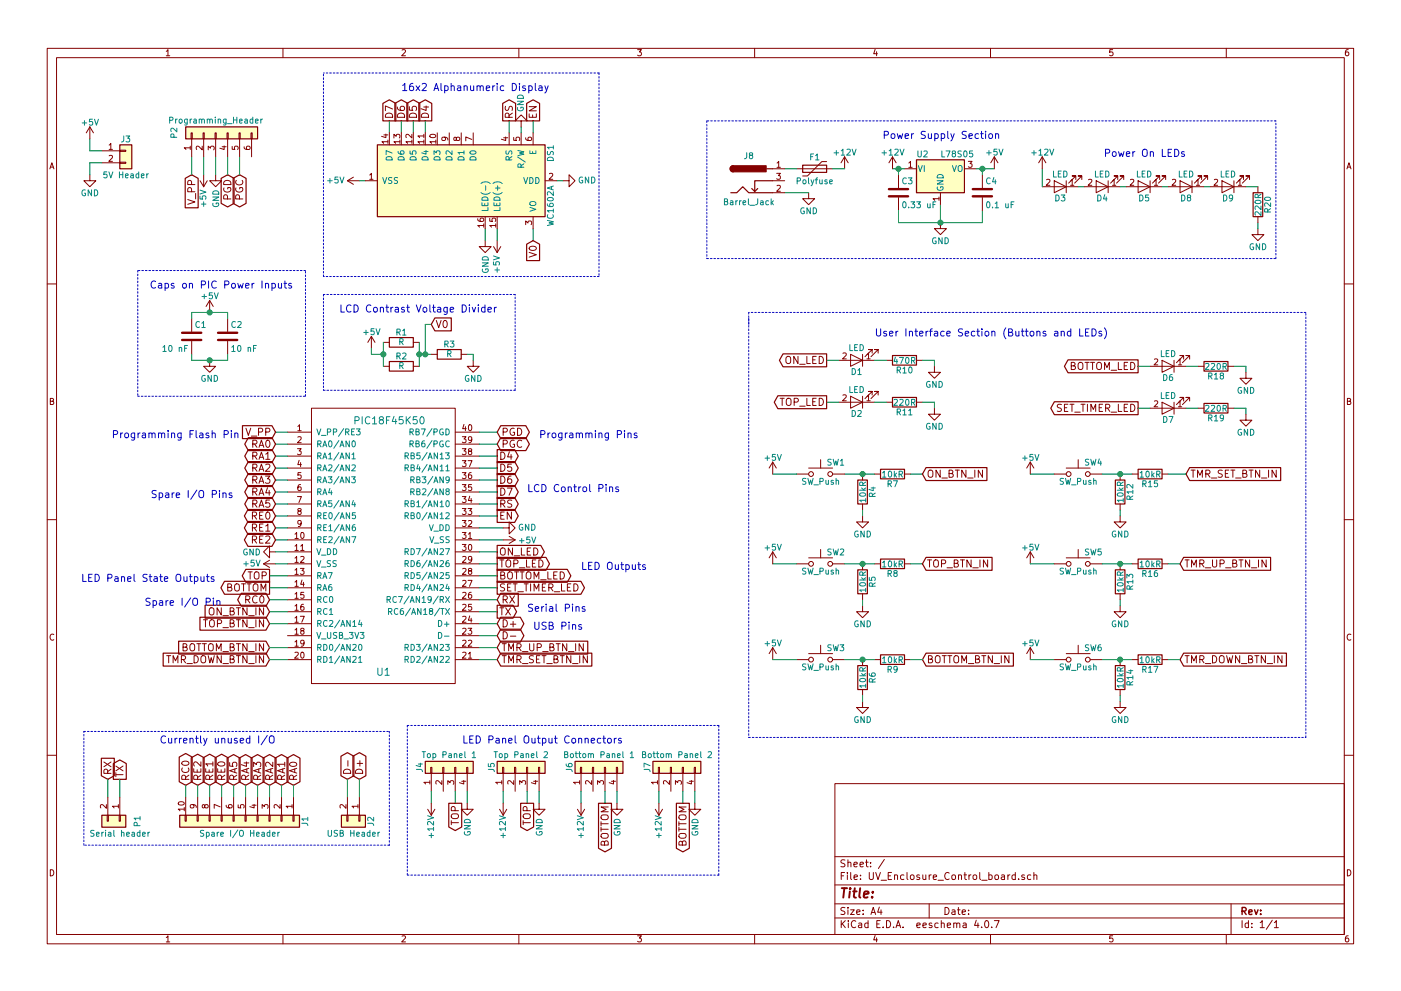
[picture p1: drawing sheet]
EESchema Schematic File Version 2
LIBS:UV_Enclosure_Control_board-rescue
LIBS:power
LIBS:device
LIBS:switches
LIBS:relays
LIBS:motors
LIBS:transistors
LIBS:conn
LIBS:linear
LIBS:regul
LIBS:74xx
LIBS:cmos4000
LIBS:adc-dac
LIBS:memory
LIBS:xilinx
LIBS:microcontrollers
LIBS:dsp
LIBS:microchip
LIBS:analog_switches
LIBS:motorola
LIBS:texas
LIBS:intel
LIBS:audio
LIBS:interface
LIBS:digital-audio
LIBS:philips
LIBS:display
LIBS:cypress
LIBS:siliconi
LIBS:opto
LIBS:atmel
LIBS:contrib
LIBS:valves
LIBS:Regulators-local
LIBS:UV_Enclosure_Control_board-cache
EELAYER 25 0
EELAYER END
$Descr A4 11693 8268
encoding utf-8
Sheet 1 1
Title ""
Date ""
Rev ""
Comp ""
Comment1 ""
Comment2 ""
Comment3 ""
Comment4 ""
$EndDescr
$Comp
L Conn_01x06 P2
U 1 1
P 1800 1100
F 0 "P2" H 1800 1450 50  0000 C CNN
F 1 "Programming_Header" V 1900 1100 50  0000 C CNN
F 2 "Pin_Headers:Pin_Header_Straight_1x06_Pitch2.54mm" H 1800 1100 50  0001 C CNN
F 3 "" H 1800 1100 50  0000 C CNN
	1    1800 1100
	0    -1   -1   0   
$EndComp
$Comp
L Conn_01x02 P1
U 1 1
P 1000 6850
F 0 "P1" H 1000 7000 50  0000 C CNN
F 1 "Serial header" V 1100 6850 50  0000 C CNN
F 2 "Pin_Headers:Pin_Header_Straight_1x02_Pitch2.54mm" H 1000 6850 50  0001 C CNN
F 3 "" H 1000 6850 50  0000 C CNN
	1    1000 6850
	0    1    1    0   
$EndComp
$Comp
L PIC18F45K50 U1
U 1 1
P 3200 4550
F 0 "U1" H 3200 3500 60  0000 C CNN
F 1 "PIC18F45K50" H 3250 5600 60  0000 C CNN
F 2 "DIP:DIP-40_0" H 3200 4550 60  0001 C CNN
F 3 "" H 3200 4550 60  0001 C CNN
	1    3200 4550
	1    0    0    -1  
$EndComp
Text GLabel 4150 3800 2    60   Output ~ 0
D4
Text GLabel 4150 3900 2    60   Output ~ 0
D5
Text GLabel 4150 4000 2    60   Output ~ 0
D6
Text GLabel 4150 4100 2    60   Output ~ 0
D7
Text GLabel 4150 4200 2    60   Output ~ 0
RS
Text GLabel 4150 4300 2    60   Output ~ 0
EN
Text GLabel 2250 4800 0    60   Output ~ 0
TOP
Text GLabel 2250 4900 0    60   Output ~ 0
BOTTOM
$Comp
L +5V #PWR01
U 1 1
P 4200 4500
F 0 "#PWR01" H 4200 4350 50  0001 C CNN
F 1 "+5V" V 4200 4700 50  0000 C CNN
F 2 "" H 4200 4500 50  0001 C CNN
F 3 "" H 4200 4500 50  0001 C CNN
	1    4200 4500
	0    1    1    0   
$EndComp
Text GLabel 2300 3600 0    60   Input ~ 0
V_PP
Text GLabel 4150 3600 2    60   BiDi ~ 0
PGD
Text GLabel 4150 3700 2    60   BiDi ~ 0
PGC
Wire Wire Line
	4150 3700 4000 3700
Wire Wire Line
	4150 3600 4000 3600
Wire Wire Line
	2400 3600 2300 3600
$Comp
L GND #PWR02
U 1 1
P 4200 4400
F 0 "#PWR02" H 4200 4150 50  0001 C CNN
F 1 "GND" V 4200 4200 50  0000 C CNN
F 2 "" H 4200 4400 50  0001 C CNN
F 3 "" H 4200 4400 50  0001 C CNN
	1    4200 4400
	0    -1   -1   0   
$EndComp
Wire Wire Line
	4200 4400 4000 4400
$Comp
L GND #PWR03
U 1 1
P 2300 4600
F 0 "#PWR03" H 2300 4350 50  0001 C CNN
F 1 "GND" V 2300 4400 50  0000 C CNN
F 2 "" H 2300 4600 50  0001 C CNN
F 3 "" H 2300 4600 50  0001 C CNN
	1    2300 4600
	0    1    1    0   
$EndComp
$Comp
L +5V #PWR04
U 1 1
P 2300 4700
F 0 "#PWR04" H 2300 4550 50  0001 C CNN
F 1 "+5V" V 2300 4900 50  0000 C CNN
F 2 "" H 2300 4700 50  0001 C CNN
F 3 "" H 2300 4700 50  0001 C CNN
	1    2300 4700
	0    -1   -1   0   
$EndComp
Wire Wire Line
	4000 4500 4200 4500
Wire Wire Line
	2400 4600 2300 4600
Wire Wire Line
	2400 4700 2300 4700
Wire Wire Line
	2400 4800 2250 4800
Wire Wire Line
	2400 4900 2250 4900
Text GLabel 4150 4600 2    60   Output ~ 0
ON_LED
Text GLabel 4150 4700 2    60   Output ~ 0
TOP_LED
Text GLabel 4150 4800 2    60   Output ~ 0
BOTTOM_LED
Text GLabel 4150 4900 2    60   Output ~ 0
SET_TIMER_LED
Text GLabel 2250 5100 0    60   Input ~ 0
ON_BTN_IN
Text GLabel 2250 5200 0    60   Input ~ 0
TOP_BTN_IN
Text GLabel 2250 5400 0    60   Input ~ 0
BOTTOM_BTN_IN
Text GLabel 2250 5500 0    60   Input ~ 0
TMR_DOWN_BTN_IN
Text GLabel 4150 5400 2    60   Input ~ 0
TMR_UP_BTN_IN
Text GLabel 4150 5500 2    60   Input ~ 0
TMR_SET_BTN_IN
Wire Wire Line
	4000 3800 4150 3800
Wire Wire Line
	4000 3900 4150 3900
Wire Wire Line
	4000 4000 4150 4000
Wire Wire Line
	4000 4100 4150 4100
Wire Wire Line
	4000 4200 4150 4200
Wire Wire Line
	4000 4300 4150 4300
Wire Wire Line
	4000 4600 4150 4600
Wire Wire Line
	4000 4700 4150 4700
Wire Wire Line
	4000 4800 4150 4800
Wire Wire Line
	4150 4900 4000 4900
Wire Wire Line
	4150 5400 4000 5400
Wire Wire Line
	4150 5500 4000 5500
Wire Wire Line
	2250 5400 2400 5400
Wire Wire Line
	2400 5500 2250 5500
Wire Wire Line
	2400 5200 2250 5200
Wire Wire Line
	2400 5100 2250 5100
Text GLabel 4150 5000 2    60   Input ~ 0
RX
Text GLabel 4150 5100 2    60   Output ~ 0
TX
Wire Wire Line
	4150 5100 4000 5100
Wire Wire Line
	4150 5000 4000 5000
Text GLabel 4150 5200 2    60   BiDi ~ 0
D+
Text GLabel 4150 5300 2    60   BiDi ~ 0
D-
Wire Wire Line
	4000 5200 4150 5200
Wire Wire Line
	4000 5300 4150 5300
Text GLabel 2300 3700 0    60   BiDi ~ 0
RA0
Text GLabel 2300 3800 0    60   BiDi ~ 0
RA1
Text GLabel 2300 3900 0    60   BiDi ~ 0
RA2
Text GLabel 2300 4000 0    60   BiDi ~ 0
RA3
Text GLabel 2300 4100 0    60   BiDi ~ 0
RA4
Text GLabel 2300 4200 0    60   BiDi ~ 0
RA5
Text GLabel 2300 4300 0    60   BiDi ~ 0
RE0
Text GLabel 2300 4400 0    60   BiDi ~ 0
RE1
Text GLabel 2300 4500 0    60   BiDi ~ 0
RE2
Text GLabel 2250 5000 0    60   BiDi ~ 0
RC0
Wire Wire Line
	2400 3700 2300 3700
Wire Wire Line
	2400 3800 2300 3800
Wire Wire Line
	2400 3900 2300 3900
Wire Wire Line
	2400 4000 2300 4000
Wire Wire Line
	2400 4100 2300 4100
Wire Wire Line
	2400 4200 2300 4200
Wire Wire Line
	2400 4300 2300 4300
Wire Wire Line
	2400 4400 2300 4400
Wire Wire Line
	2400 4500 2300 4500
Text Notes 4500 3650 0    60   ~ 0
Programming Pins
Text Notes 4400 4100 0    60   ~ 0
LCD Control Pins
Text Notes 4850 4750 0    60   ~ 0
LED Outputs
Text Notes 4400 5100 0    60   ~ 0
Serial Pins
Text Notes 4450 5250 0    60   ~ 0
USB Pins
Text Notes 1950 4150 2    60   ~ 0
Spare I/O Pins
Text Notes 2000 3650 2    60   ~ 0
Programming Flash Pin
Text Notes 1800 4850 2    60   ~ 0
LED Panel State Outputs
Text Notes 1850 5050 2    60   ~ 0
Spare I/O Pin
$Comp
L +5V #PWR05
U 1 1
P 1750 2600
F 0 "#PWR05" H 1750 2450 50  0001 C CNN
F 1 "+5V" H 1750 2740 50  0000 C CNN
F 2 "" H 1750 2600 50  0001 C CNN
F 3 "" H 1750 2600 50  0001 C CNN
	1    1750 2600
	1    0    0    -1  
$EndComp
$Comp
L GND #PWR06
U 1 1
P 1750 3000
F 0 "#PWR06" H 1750 2750 50  0001 C CNN
F 1 "GND" H 1750 2850 50  0000 C CNN
F 2 "" H 1750 3000 50  0001 C CNN
F 3 "" H 1750 3000 50  0001 C CNN
	1    1750 3000
	1    0    0    -1  
$EndComp
$Comp
L C C1
U 1 1
P 1600 2800
F 0 "C1" H 1625 2900 50  0000 L CNN
F 1 "10 nF" H 1350 2700 50  0000 L CNN
F 2 "Capacitors_THT:C_Disc_D3.0mm_W2.0mm_P2.50mm" H 1638 2650 50  0001 C CNN
F 3 "" H 1600 2800 50  0001 C CNN
	1    1600 2800
	1    0    0    -1  
$EndComp
$Comp
L C C2
U 1 1
P 1900 2800
F 0 "C2" H 1925 2900 50  0000 L CNN
F 1 "10 nF" H 1925 2700 50  0000 L CNN
F 2 "Capacitors_THT:C_Disc_D3.0mm_W2.0mm_P2.50mm" H 1938 2650 50  0001 C CNN
F 3 "" H 1900 2800 50  0001 C CNN
	1    1900 2800
	1    0    0    -1  
$EndComp
Wire Wire Line
	1900 3000 1900 2950
Wire Wire Line
	1600 3000 1900 3000
Wire Wire Line
	1600 2950 1600 3000
Connection ~ 1750 3000
Wire Wire Line
	1900 2600 1900 2650
Wire Wire Line
	1600 2600 1900 2600
Wire Wire Line
	1600 2600 1600 2650
Connection ~ 1750 2600
Text Notes 1250 2400 0    60   ~ 0
Caps on PIC Power Inputs
$Comp
L Conn_01x10 J1
U 1 1
P 2050 6850
F 0 "J1" H 2050 7350 50  0000 C CNN
F 1 "Spare I/O Header" V 2150 6800 50  0000 C CNN
F 2 "Pin_Headers:Pin_Header_Straight_1x10_Pitch2.54mm" H 2050 6850 50  0001 C CNN
F 3 "" H 2050 6850 50  0001 C CNN
	1    2050 6850
	0    1    1    0   
$EndComp
$Comp
L Conn_01x02 J2
U 1 1
P 3000 6850
F 0 "J2" H 3000 6950 50  0000 C CNN
F 1 "USB Header" V 3100 6800 50  0000 C CNN
F 2 "Pin_Headers:Pin_Header_Straight_1x02_Pitch2.54mm" H 3000 6850 50  0001 C CNN
F 3 "" H 3000 6850 50  0001 C CNN
	1    3000 6850
	0    1    1    0   
$EndComp
Text GLabel 3800 6700 3    60   Output ~ 0
TOP
Text GLabel 3550 1000 1    60   Output ~ 0
D4
Text GLabel 3450 1000 1    60   Output ~ 0
D5
Text GLabel 3350 1000 1    60   Output ~ 0
D6
Text GLabel 3250 1000 1    60   Output ~ 0
D7
Text GLabel 1600 1450 3    60   Input ~ 0
V_PP
$Comp
L +5V #PWR07
U 1 1
P 1700 1450
F 0 "#PWR07" H 1700 1300 50  0001 C CNN
F 1 "+5V" V 1700 1650 50  0000 C CNN
F 2 "" H 1700 1450 50  0001 C CNN
F 3 "" H 1700 1450 50  0001 C CNN
	1    1700 1450
	-1   0    0    1   
$EndComp
$Comp
L GND #PWR08
U 1 1
P 1800 1450
F 0 "#PWR08" H 1800 1200 50  0001 C CNN
F 1 "GND" V 1800 1250 50  0000 C CNN
F 2 "" H 1800 1450 50  0001 C CNN
F 3 "" H 1800 1450 50  0001 C CNN
	1    1800 1450
	1    0    0    -1  
$EndComp
Text GLabel 1900 1450 3    60   BiDi ~ 0
PGD
Text GLabel 2000 1450 3    60   BiDi ~ 0
PGC
Wire Wire Line
	2000 1300 2000 1450
Wire Wire Line
	1900 1450 1900 1300
Wire Wire Line
	1800 1450 1800 1300
Wire Wire Line
	1700 1450 1700 1300
Wire Wire Line
	1600 1450 1600 1300
Text GLabel 2450 6550 1    60   BiDi ~ 0
RA0
Text GLabel 2350 6550 1    60   BiDi ~ 0
RA1
Text GLabel 2250 6550 1    60   BiDi ~ 0
RA2
Text GLabel 2150 6550 1    60   BiDi ~ 0
RA3
Text GLabel 2050 6550 1    60   BiDi ~ 0
RA4
Text GLabel 1950 6550 1    60   BiDi ~ 0
RA5
Text GLabel 1850 6550 1    60   BiDi ~ 0
RE0
Text GLabel 1750 6550 1    60   BiDi ~ 0
RE1
Text GLabel 1650 6550 1    60   BiDi ~ 0
RE2
Text GLabel 1550 6550 1    60   BiDi ~ 0
RC0
Wire Wire Line
	2450 6650 2450 6550
Wire Wire Line
	2350 6650 2350 6550
Wire Wire Line
	2250 6650 2250 6550
Wire Wire Line
	2150 6650 2150 6550
Wire Wire Line
	2050 6650 2050 6550
Wire Wire Line
	1950 6650 1950 6550
Wire Wire Line
	1850 6650 1850 6550
Wire Wire Line
	1750 6650 1750 6550
Wire Wire Line
	1650 6650 1650 6550
Wire Wire Line
	1550 6650 1550 6550
Text GLabel 3000 6500 1    60   BiDi ~ 0
D+
Text GLabel 2900 6500 1    60   BiDi ~ 0
D-
Wire Wire Line
	2900 6500 2900 6650
Wire Wire Line
	3000 6500 3000 6650
Text GLabel 900  6500 1    60   Input ~ 0
RX
Text GLabel 1000 6500 1    60   Output ~ 0
TX
Wire Wire Line
	1000 6500 1000 6650
Wire Wire Line
	900  6500 900  6650
Text Notes 2300 6200 2    60   ~ 0
Currently unused I/O
Wire Notes Line
	700  6100 3250 6100
Wire Notes Line
	3250 6100 3250 7050
Wire Notes Line
	3250 7050 700  7050
$Comp
L +5V #PWR09
U 1 1
P 3000 1500
F 0 "#PWR09" H 3000 1350 50  0001 C CNN
F 1 "+5V" V 3000 1700 50  0000 C CNN
F 2 "" H 3000 1500 50  0001 C CNN
F 3 "" H 3000 1500 50  0001 C CNN
	1    3000 1500
	0    -1   -1   0   
$EndComp
$Comp
L GND #PWR010
U 1 1
P 4700 1500
F 0 "#PWR010" H 4700 1250 50  0001 C CNN
F 1 "GND" V 4700 1300 50  0000 C CNN
F 2 "" H 4700 1500 50  0001 C CNN
F 3 "" H 4700 1500 50  0001 C CNN
	1    4700 1500
	0    -1   -1   0   
$EndComp
Text GLabel 4450 2000 3    60   Input ~ 0
V0
Text GLabel 4250 1000 1    60   Output ~ 0
RS
$Comp
L GND #PWR011
U 1 1
P 4350 1050
F 0 "#PWR011" H 4350 800 50  0001 C CNN
F 1 "GND" V 4350 850 50  0000 C CNN
F 2 "" H 4350 1050 50  0001 C CNN
F 3 "" H 4350 1050 50  0001 C CNN
	1    4350 1050
	-1   0    0    1   
$EndComp
Text GLabel 4450 1000 1    60   Output ~ 0
EN
$Comp
L +5V #PWR012
U 1 1
P 4150 2000
F 0 "#PWR012" H 4150 1850 50  0001 C CNN
F 1 "+5V" V 4150 2200 50  0000 C CNN
F 2 "" H 4150 2000 50  0001 C CNN
F 3 "" H 4150 2000 50  0001 C CNN
	1    4150 2000
	-1   0    0    1   
$EndComp
$Comp
L GND #PWR013
U 1 1
P 4050 2000
F 0 "#PWR013" H 4050 1750 50  0001 C CNN
F 1 "GND" V 4050 1800 50  0000 C CNN
F 2 "" H 4050 2000 50  0001 C CNN
F 3 "" H 4050 2000 50  0001 C CNN
	1    4050 2000
	1    0    0    -1  
$EndComp
Wire Wire Line
	4450 2000 4450 1900
Wire Wire Line
	4250 1000 4250 1100
Wire Wire Line
	4450 1000 4450 1100
Wire Wire Line
	3550 1000 3550 1100
Wire Wire Line
	3450 1000 3450 1100
Wire Wire Line
	3350 1000 3350 1100
Wire Wire Line
	3250 1000 3250 1100
Wire Wire Line
	4150 2000 4150 1900
Wire Wire Line
	4050 2000 4050 1900
Text GLabel 5050 6700 3    60   Output ~ 0
BOTTOM
Wire Wire Line
	2400 5000 2250 5000
$Comp
L Conn_01x04 J4
U 1 1
P 3700 6400
F 0 "J4" H 3700 6600 50  0000 C CNN
F 1 "Top Panel 1" V 3800 6350 50  0000 C CNN
F 2 "Pin_Headers:Pin_Header_Straight_1x04_Pitch2.54mm" H 3700 6400 50  0001 C CNN
F 3 "" H 3700 6400 50  0001 C CNN
	1    3700 6400
	0    -1   -1   0   
$EndComp
$Comp
L +12V #PWR014
U 1 1
P 3600 6700
F 0 "#PWR014" H 3600 6550 50  0001 C CNN
F 1 "+12V" V 3600 6900 50  0000 C CNN
F 2 "" H 3600 6700 50  0001 C CNN
F 3 "" H 3600 6700 50  0001 C CNN
	1    3600 6700
	-1   0    0    1   
$EndComp
$Comp
L GND #PWR015
U 1 1
P 3900 6700
F 0 "#PWR015" H 3900 6450 50  0001 C CNN
F 1 "GND" V 3900 6500 50  0000 C CNN
F 2 "" H 3900 6700 50  0001 C CNN
F 3 "" H 3900 6700 50  0001 C CNN
	1    3900 6700
	1    0    0    -1  
$EndComp
Wire Wire Line
	3600 6700 3600 6600
Wire Wire Line
	3800 6700 3800 6600
Wire Wire Line
	3900 6700 3900 6600
Text GLabel 4400 6700 3    60   Output ~ 0
TOP
$Comp
L Conn_01x04 J5
U 1 1
P 4300 6400
F 0 "J5" H 4300 6600 50  0000 C CNN
F 1 "Top Panel 2" V 4400 6350 50  0000 C CNN
F 2 "Pin_Headers:Pin_Header_Straight_1x04_Pitch2.54mm" H 4300 6400 50  0001 C CNN
F 3 "" H 4300 6400 50  0001 C CNN
	1    4300 6400
	0    -1   -1   0   
$EndComp
$Comp
L +12V #PWR016
U 1 1
P 4200 6700
F 0 "#PWR016" H 4200 6550 50  0001 C CNN
F 1 "+12V" V 4200 6900 50  0000 C CNN
F 2 "" H 4200 6700 50  0001 C CNN
F 3 "" H 4200 6700 50  0001 C CNN
	1    4200 6700
	-1   0    0    1   
$EndComp
$Comp
L GND #PWR017
U 1 1
P 4500 6700
F 0 "#PWR017" H 4500 6450 50  0001 C CNN
F 1 "GND" V 4500 6500 50  0000 C CNN
F 2 "" H 4500 6700 50  0001 C CNN
F 3 "" H 4500 6700 50  0001 C CNN
	1    4500 6700
	1    0    0    -1  
$EndComp
Wire Wire Line
	4200 6700 4200 6600
Wire Wire Line
	4400 6700 4400 6600
Wire Wire Line
	4500 6700 4500 6600
$Comp
L Conn_01x04 J6
U 1 1
P 4950 6400
F 0 "J6" H 4950 6600 50  0000 C CNN
F 1 "Bottom Panel 1" V 5050 6350 50  0000 C CNN
F 2 "Pin_Headers:Pin_Header_Straight_1x04_Pitch2.54mm" H 4950 6400 50  0001 C CNN
F 3 "" H 4950 6400 50  0001 C CNN
	1    4950 6400
	0    -1   -1   0   
$EndComp
$Comp
L +12V #PWR018
U 1 1
P 4850 6700
F 0 "#PWR018" H 4850 6550 50  0001 C CNN
F 1 "+12V" V 4850 6900 50  0000 C CNN
F 2 "" H 4850 6700 50  0001 C CNN
F 3 "" H 4850 6700 50  0001 C CNN
	1    4850 6700
	-1   0    0    1   
$EndComp
$Comp
L GND #PWR019
U 1 1
P 5150 6700
F 0 "#PWR019" H 5150 6450 50  0001 C CNN
F 1 "GND" V 5150 6500 50  0000 C CNN
F 2 "" H 5150 6700 50  0001 C CNN
F 3 "" H 5150 6700 50  0001 C CNN
	1    5150 6700
	1    0    0    -1  
$EndComp
Wire Wire Line
	4850 6700 4850 6600
Wire Wire Line
	5050 6700 5050 6600
Wire Wire Line
	5150 6700 5150 6600
Text GLabel 5700 6700 3    60   Output ~ 0
BOTTOM
$Comp
L Conn_01x04 J7
U 1 1
P 5600 6400
F 0 "J7" H 5600 6600 50  0000 C CNN
F 1 "Bottom Panel 2" V 5700 6350 50  0000 C CNN
F 2 "Pin_Headers:Pin_Header_Straight_1x04_Pitch2.54mm" H 5600 6400 50  0001 C CNN
F 3 "" H 5600 6400 50  0001 C CNN
	1    5600 6400
	0    -1   -1   0   
$EndComp
$Comp
L +12V #PWR020
U 1 1
P 5500 6700
F 0 "#PWR020" H 5500 6550 50  0001 C CNN
F 1 "+12V" V 5500 6900 50  0000 C CNN
F 2 "" H 5500 6700 50  0001 C CNN
F 3 "" H 5500 6700 50  0001 C CNN
	1    5500 6700
	-1   0    0    1   
$EndComp
$Comp
L GND #PWR021
U 1 1
P 5800 6700
F 0 "#PWR021" H 5800 6450 50  0001 C CNN
F 1 "GND" V 5800 6500 50  0000 C CNN
F 2 "" H 5800 6700 50  0001 C CNN
F 3 "" H 5800 6700 50  0001 C CNN
	1    5800 6700
	1    0    0    -1  
$EndComp
Wire Wire Line
	5500 6700 5500 6600
Wire Wire Line
	5700 6700 5700 6600
Wire Wire Line
	5800 6700 5800 6600
Text Notes 5200 6200 2    60   ~ 0
LED Panel Output Connectors
Wire Notes Line
	3400 6050 3400 7300
Wire Notes Line
	3400 7300 6000 7300
Wire Notes Line
	6000 6050 3400 6050
$Comp
L Barrel_Jack J8
U 1 1
P 6250 1500
F 0 "J8" H 6250 1710 50  0000 C CNN
F 1 "Barrel_Jack" H 6250 1325 50  0000 C CNN
F 2 "Connectors:BARREL_JACK" H 6300 1460 50  0001 C CNN
F 3 "" H 6300 1460 50  0001 C CNN
	1    6250 1500
	1    0    0    -1  
$EndComp
$Comp
L GND #PWR022
U 1 1
P 6750 1600
F 0 "#PWR022" H 6750 1350 50  0001 C CNN
F 1 "GND" H 6750 1450 50  0000 C CNN
F 2 "" H 6750 1600 50  0001 C CNN
F 3 "" H 6750 1600 50  0001 C CNN
	1    6750 1600
	1    0    0    -1  
$EndComp
Wire Wire Line
	6550 1600 6750 1600
$Comp
L Polyfuse F1
U 1 1
P 6800 1400
F 0 "F1" V 6700 1400 50  0000 C CNN
F 1 "Polyfuse" V 6900 1400 50  0000 C CNN
F 2 "Fuses:Polyfuse-2A-Square-Horizontal" H 6850 1200 50  0001 L CNN
F 3 "" H 6800 1400 50  0001 C CNN
	1    6800 1400
	0    1    1    0   
$EndComp
$Comp
L +12V #PWR023
U 1 1
P 7050 1400
F 0 "#PWR023" H 7050 1250 50  0001 C CNN
F 1 "+12V" H 7050 1540 50  0000 C CNN
F 2 "" H 7050 1400 50  0001 C CNN
F 3 "" H 7050 1400 50  0001 C CNN
	1    7050 1400
	1    0    0    -1  
$EndComp
Wire Wire Line
	6550 1400 6650 1400
$Comp
L L78S05-RESCUE-UV_Enclosure_Control_board-RESCUE-UV_Enclosure_Control_board U2
U 1 1
P 7850 1400
F 0 "U2" H 7700 1525 50  0000 C CNN
F 1 "L78S05" H 7850 1525 50  0000 L CNN
F 2 "TO_SOT_Packages_THT:TO-220-3_Horizontal" H 7850 1650 50  0001 C CIN
F 3 "" H 7850 1400 50  0001 C CNN
	1    7850 1400
	1    0    0    -1  
$EndComp
$Comp
L +12V #PWR024
U 1 1
P 7450 1400
F 0 "#PWR024" H 7450 1250 50  0001 C CNN
F 1 "+12V" H 7450 1540 50  0000 C CNN
F 2 "" H 7450 1400 50  0001 C CNN
F 3 "" H 7450 1400 50  0001 C CNN
	1    7450 1400
	1    0    0    -1  
$EndComp
$Comp
L GND #PWR025
U 1 1
P 7850 1850
F 0 "#PWR025" H 7850 1600 50  0001 C CNN
F 1 "GND" H 7850 1700 50  0000 C CNN
F 2 "" H 7850 1850 50  0001 C CNN
F 3 "" H 7850 1850 50  0001 C CNN
	1    7850 1850
	1    0    0    -1  
$EndComp
$Comp
L +5V #PWR026
U 1 1
P 8300 1400
F 0 "#PWR026" H 8300 1250 50  0001 C CNN
F 1 "+5V" H 8300 1540 50  0000 C CNN
F 2 "" H 8300 1400 50  0001 C CNN
F 3 "" H 8300 1400 50  0001 C CNN
	1    8300 1400
	1    0    0    -1  
$EndComp
Wire Wire Line
	8150 1400 8300 1400
Wire Wire Line
	7450 1400 7550 1400
Wire Wire Line
	7850 1700 7850 1850
$Comp
L C C3
U 1 1
P 7500 1600
F 0 "C3" H 7525 1700 50  0000 L CNN
F 1 "0.33 uF" H 7525 1500 50  0000 L CNN
F 2 "Capacitors_THT:C_Rect_L9.0mm_W4.9mm_P7.50mm_MKT" H 7538 1450 50  0001 C CNN
F 3 "" H 7500 1600 50  0001 C CNN
	1    7500 1600
	1    0    0    -1  
$EndComp
$Comp
L C C4
U 1 1
P 8200 1600
F 0 "C4" H 8225 1700 50  0000 L CNN
F 1 "0.1 uF" H 8225 1500 50  0000 L CNN
F 2 "Capacitors_THT:C_Rect_L9.0mm_W3.2mm_P7.50mm_MKT" H 8238 1450 50  0001 C CNN
F 3 "" H 8200 1600 50  0001 C CNN
	1    8200 1600
	1    0    0    -1  
$EndComp
Wire Wire Line
	8200 1850 8200 1750
Wire Wire Line
	7500 1750 7500 1850
Wire Wire Line
	7500 1850 8200 1850
Connection ~ 7850 1850
Wire Wire Line
	7500 1450 7500 1400
Connection ~ 7500 1400
Wire Wire Line
	8200 1450 8200 1400
Connection ~ 8200 1400
Wire Wire Line
	6950 1400 7050 1400
$Comp
L LED D3
U 1 1
P 8850 1550
F 0 "D3" H 8850 1650 50  0000 C CNN
F 1 "LED" H 8850 1450 50  0000 C CNN
F 2 "LEDs:LED_D5.0mm" H 8850 1550 50  0001 C CNN
F 3 "" H 8850 1550 50  0001 C CNN
	1    8850 1550
	-1   0    0    1   
$EndComp
$Comp
L +12V #PWR027
U 1 1
P 8700 1400
F 0 "#PWR027" H 8700 1250 50  0001 C CNN
F 1 "+12V" H 8700 1540 50  0000 C CNN
F 2 "" H 8700 1400 50  0001 C CNN
F 3 "" H 8700 1400 50  0001 C CNN
	1    8700 1400
	1    0    0    -1  
$EndComp
$Comp
L LED D4
U 1 1
P 9200 1550
F 0 "D4" H 9200 1650 50  0000 C CNN
F 1 "LED" H 9200 1450 50  0000 C CNN
F 2 "LEDs:LED_D5.0mm" H 9200 1550 50  0001 C CNN
F 3 "" H 9200 1550 50  0001 C CNN
	1    9200 1550
	-1   0    0    1   
$EndComp
$Comp
L LED D5
U 1 1
P 9550 1550
F 0 "D5" H 9550 1650 50  0000 C CNN
F 1 "LED" H 9550 1450 50  0000 C CNN
F 2 "LEDs:LED_D5.0mm" H 9550 1550 50  0001 C CNN
F 3 "" H 9550 1550 50  0001 C CNN
	1    9550 1550
	-1   0    0    1   
$EndComp
$Comp
L LED D8
U 1 1
P 9900 1550
F 0 "D8" H 9900 1650 50  0000 C CNN
F 1 "LED" H 9900 1450 50  0000 C CNN
F 2 "LEDs:LED_D5.0mm" H 9900 1550 50  0001 C CNN
F 3 "" H 9900 1550 50  0001 C CNN
	1    9900 1550
	-1   0    0    1   
$EndComp
$Comp
L LED D9
U 1 1
P 10250 1550
F 0 "D9" H 10250 1650 50  0000 C CNN
F 1 "LED" H 10250 1450 50  0000 C CNN
F 2 "LEDs:LED_D5.0mm" H 10250 1550 50  0001 C CNN
F 3 "" H 10250 1550 50  0001 C CNN
	1    10250 1550
	-1   0    0    1   
$EndComp
$Comp
L R R20
U 1 1
P 10500 1700
F 0 "R20" V 10580 1700 50  0000 C CNN
F 1 "220R" V 10500 1700 50  0000 C CNN
F 2 "Resistors_THT:R_Axial_DIN0309_L9.0mm_D3.2mm_P12.70mm_Horizontal" V 10430 1700 50  0001 C CNN
F 3 "" H 10500 1700 50  0001 C CNN
	1    10500 1700
	1    0    0    -1  
$EndComp
Wire Wire Line
	8700 1400 8700 1550
Wire Wire Line
	9000 1550 9050 1550
Wire Wire Line
	9350 1550 9400 1550
Wire Wire Line
	9700 1550 9750 1550
Wire Wire Line
	10050 1550 10100 1550
Wire Wire Line
	10400 1550 10500 1550
$Comp
L GND #PWR028
U 1 1
P 10500 1900
F 0 "#PWR028" H 10500 1650 50  0001 C CNN
F 1 "GND" H 10500 1750 50  0000 C CNN
F 2 "" H 10500 1900 50  0001 C CNN
F 3 "" H 10500 1900 50  0001 C CNN
	1    10500 1900
	1    0    0    -1  
$EndComp
Wire Wire Line
	10500 1850 10500 1900
Text Notes 9900 1300 2    60   ~ 0
Power On LEDs
Text Notes 8350 1150 2    60   ~ 0
Power Supply Section
Wire Notes Line
	5900 1000 5900 2150
Wire Notes Line
	5900 2150 10650 2150
Wire Notes Line
	10650 2150 10650 1000
Wire Notes Line
	10650 1000 5900 1000
Text GLabel 6900 3000 0    60   Output ~ 0
ON_LED
Text GLabel 6900 3350 0    60   Output ~ 0
TOP_LED
Text GLabel 9500 3050 0    60   Output ~ 0
BOTTOM_LED
Text GLabel 9500 3400 0    60   Output ~ 0
SET_TIMER_LED
Text GLabel 9850 4700 2    60   Input ~ 0
TMR_UP_BTN_IN
Text GLabel 9900 3950 2    60   Input ~ 0
TMR_SET_BTN_IN
Text GLabel 7700 5500 2    60   Input ~ 0
BOTTOM_BTN_IN
Text GLabel 7700 3950 2    60   Input ~ 0
ON_BTN_IN
Text GLabel 7700 4700 2    60   Input ~ 0
TOP_BTN_IN
Text GLabel 9850 5500 2    60   Input ~ 0
TMR_DOWN_BTN_IN
$Comp
L LED D1
U 1 1
P 7150 3000
F 0 "D1" H 7150 3100 50  0000 C CNN
F 1 "LED" H 7150 2900 50  0000 C CNN
F 2 "LEDs:LED_D5.0mm" H 7150 3000 50  0001 C CNN
F 3 "" H 7150 3000 50  0001 C CNN
	1    7150 3000
	-1   0    0    1   
$EndComp
$Comp
L R R10
U 1 1
P 7550 3000
F 0 "R10" V 7630 3000 50  0000 C CNN
F 1 "470R" V 7550 3000 50  0000 C CNN
F 2 "Resistors_THT:R_Axial_DIN0309_L9.0mm_D3.2mm_P12.70mm_Horizontal" V 7480 3000 50  0001 C CNN
F 3 "" H 7550 3000 50  0001 C CNN
	1    7550 3000
	0    1    1    0   
$EndComp
$Comp
L GND #PWR029
U 1 1
P 7800 3050
F 0 "#PWR029" H 7800 2800 50  0001 C CNN
F 1 "GND" H 7800 2900 50  0000 C CNN
F 2 "" H 7800 3050 50  0001 C CNN
F 3 "" H 7800 3050 50  0001 C CNN
	1    7800 3050
	1    0    0    -1  
$EndComp
Wire Wire Line
	6900 3000 7000 3000
Wire Wire Line
	7300 3000 7400 3000
Wire Wire Line
	7700 3000 7800 3000
Wire Wire Line
	7800 3000 7800 3050
$Comp
L LED D2
U 1 1
P 7150 3350
F 0 "D2" H 7150 3450 50  0000 C CNN
F 1 "LED" H 7150 3250 50  0000 C CNN
F 2 "LEDs:LED_D5.0mm" H 7150 3350 50  0001 C CNN
F 3 "" H 7150 3350 50  0001 C CNN
	1    7150 3350
	-1   0    0    1   
$EndComp
$Comp
L R R11
U 1 1
P 7550 3350
F 0 "R11" V 7630 3350 50  0000 C CNN
F 1 "220R" V 7550 3350 50  0000 C CNN
F 2 "Resistors_THT:R_Axial_DIN0309_L9.0mm_D3.2mm_P12.70mm_Horizontal" V 7480 3350 50  0001 C CNN
F 3 "" H 7550 3350 50  0001 C CNN
	1    7550 3350
	0    1    1    0   
$EndComp
$Comp
L GND #PWR030
U 1 1
P 7800 3400
F 0 "#PWR030" H 7800 3150 50  0001 C CNN
F 1 "GND" H 7800 3250 50  0000 C CNN
F 2 "" H 7800 3400 50  0001 C CNN
F 3 "" H 7800 3400 50  0001 C CNN
	1    7800 3400
	1    0    0    -1  
$EndComp
Wire Wire Line
	6900 3350 7000 3350
Wire Wire Line
	7300 3350 7400 3350
Wire Wire Line
	7700 3350 7800 3350
Wire Wire Line
	7800 3350 7800 3400
$Comp
L LED D6
U 1 1
P 9750 3050
F 0 "D6" H 9750 3150 50  0000 C CNN
F 1 "LED" H 9750 2950 50  0000 C CNN
F 2 "LEDs:LED_D5.0mm" H 9750 3050 50  0001 C CNN
F 3 "" H 9750 3050 50  0001 C CNN
	1    9750 3050
	-1   0    0    1   
$EndComp
$Comp
L R R18
U 1 1
P 10150 3050
F 0 "R18" V 10230 3050 50  0000 C CNN
F 1 "220R" V 10150 3050 50  0000 C CNN
F 2 "Resistors_THT:R_Axial_DIN0309_L9.0mm_D3.2mm_P12.70mm_Horizontal" V 10080 3050 50  0001 C CNN
F 3 "" H 10150 3050 50  0001 C CNN
	1    10150 3050
	0    1    1    0   
$EndComp
$Comp
L GND #PWR031
U 1 1
P 10400 3100
F 0 "#PWR031" H 10400 2850 50  0001 C CNN
F 1 "GND" H 10400 2950 50  0000 C CNN
F 2 "" H 10400 3100 50  0001 C CNN
F 3 "" H 10400 3100 50  0001 C CNN
	1    10400 3100
	1    0    0    -1  
$EndComp
Wire Wire Line
	9500 3050 9600 3050
Wire Wire Line
	9900 3050 10000 3050
Wire Wire Line
	10300 3050 10400 3050
Wire Wire Line
	10400 3050 10400 3100
$Comp
L LED D7
U 1 1
P 9750 3400
F 0 "D7" H 9750 3500 50  0000 C CNN
F 1 "LED" H 9750 3300 50  0000 C CNN
F 2 "LEDs:LED_D5.0mm" H 9750 3400 50  0001 C CNN
F 3 "" H 9750 3400 50  0001 C CNN
	1    9750 3400
	-1   0    0    1   
$EndComp
$Comp
L R R19
U 1 1
P 10150 3400
F 0 "R19" V 10230 3400 50  0000 C CNN
F 1 "220R" V 10150 3400 50  0000 C CNN
F 2 "Resistors_THT:R_Axial_DIN0309_L9.0mm_D3.2mm_P12.70mm_Horizontal" V 10080 3400 50  0001 C CNN
F 3 "" H 10150 3400 50  0001 C CNN
	1    10150 3400
	0    1    1    0   
$EndComp
$Comp
L GND #PWR032
U 1 1
P 10400 3450
F 0 "#PWR032" H 10400 3200 50  0001 C CNN
F 1 "GND" H 10400 3300 50  0000 C CNN
F 2 "" H 10400 3450 50  0001 C CNN
F 3 "" H 10400 3450 50  0001 C CNN
	1    10400 3450
	1    0    0    -1  
$EndComp
Wire Wire Line
	9500 3400 9600 3400
Wire Wire Line
	9900 3400 10000 3400
Wire Wire Line
	10300 3400 10400 3400
Wire Wire Line
	10400 3400 10400 3450
$Comp
L SW_Push SW1
U 1 1
P 6850 3950
F 0 "SW1" H 6900 4050 50  0000 L CNN
F 1 "SW_Push" H 6850 3890 50  0000 C CNN
F 2 "Buttons_Switches_THT:SW_Tactile_Straight_KSA0Axx1LFTR" H 6850 4150 50  0001 C CNN
F 3 "" H 6850 4150 50  0001 C CNN
	1    6850 3950
	1    0    0    -1  
$EndComp
$Comp
L +5V #PWR033
U 1 1
P 6450 3950
F 0 "#PWR033" H 6450 3800 50  0001 C CNN
F 1 "+5V" H 6450 4090 50  0000 C CNN
F 2 "" H 6450 3950 50  0001 C CNN
F 3 "" H 6450 3950 50  0001 C CNN
	1    6450 3950
	1    0    0    -1  
$EndComp
Wire Wire Line
	6450 3950 6650 3950
$Comp
L R R4
U 1 1
P 7200 4100
F 0 "R4" V 7280 4100 50  0000 C CNN
F 1 "10kR" V 7200 4100 50  0000 C CNN
F 2 "Resistors_THT:R_Axial_DIN0309_L9.0mm_D3.2mm_P12.70mm_Horizontal" V 7130 4100 50  0001 C CNN
F 3 "" H 7200 4100 50  0001 C CNN
	1    7200 4100
	1    0    0    -1  
$EndComp
$Comp
L R R7
U 1 1
P 7450 3950
F 0 "R7" V 7530 3950 50  0000 C CNN
F 1 "10kR" V 7450 3950 50  0000 C CNN
F 2 "Resistors_THT:R_Axial_DIN0309_L9.0mm_D3.2mm_P12.70mm_Horizontal" V 7380 3950 50  0001 C CNN
F 3 "" H 7450 3950 50  0001 C CNN
	1    7450 3950
	0    1    1    0   
$EndComp
Wire Wire Line
	7050 3950 7300 3950
Connection ~ 7200 3950
$Comp
L GND #PWR034
U 1 1
P 7200 4300
F 0 "#PWR034" H 7200 4050 50  0001 C CNN
F 1 "GND" H 7200 4150 50  0000 C CNN
F 2 "" H 7200 4300 50  0001 C CNN
F 3 "" H 7200 4300 50  0001 C CNN
	1    7200 4300
	1    0    0    -1  
$EndComp
Wire Wire Line
	7200 4250 7200 4300
$Comp
L SW_Push SW4
U 1 1
P 9000 3950
F 0 "SW4" H 9050 4050 50  0000 L CNN
F 1 "SW_Push" H 9000 3890 50  0000 C CNN
F 2 "Buttons_Switches_THT:SW_Tactile_Straight_KSA0Axx1LFTR" H 9000 4150 50  0001 C CNN
F 3 "" H 9000 4150 50  0001 C CNN
	1    9000 3950
	1    0    0    -1  
$EndComp
$Comp
L +5V #PWR035
U 1 1
P 8600 3950
F 0 "#PWR035" H 8600 3800 50  0001 C CNN
F 1 "+5V" H 8600 4090 50  0000 C CNN
F 2 "" H 8600 3950 50  0001 C CNN
F 3 "" H 8600 3950 50  0001 C CNN
	1    8600 3950
	1    0    0    -1  
$EndComp
Wire Wire Line
	8600 3950 8800 3950
$Comp
L R R12
U 1 1
P 9350 4100
F 0 "R12" V 9430 4100 50  0000 C CNN
F 1 "10kR" V 9350 4100 50  0000 C CNN
F 2 "Resistors_THT:R_Axial_DIN0309_L9.0mm_D3.2mm_P12.70mm_Horizontal" V 9280 4100 50  0001 C CNN
F 3 "" H 9350 4100 50  0001 C CNN
	1    9350 4100
	1    0    0    -1  
$EndComp
$Comp
L R R15
U 1 1
P 9600 3950
F 0 "R15" V 9680 3950 50  0000 C CNN
F 1 "10kR" V 9600 3950 50  0000 C CNN
F 2 "Resistors_THT:R_Axial_DIN0309_L9.0mm_D3.2mm_P12.70mm_Horizontal" V 9530 3950 50  0001 C CNN
F 3 "" H 9600 3950 50  0001 C CNN
	1    9600 3950
	0    1    1    0   
$EndComp
Wire Wire Line
	9200 3950 9450 3950
Connection ~ 9350 3950
$Comp
L GND #PWR036
U 1 1
P 9350 4300
F 0 "#PWR036" H 9350 4050 50  0001 C CNN
F 1 "GND" H 9350 4150 50  0000 C CNN
F 2 "" H 9350 4300 50  0001 C CNN
F 3 "" H 9350 4300 50  0001 C CNN
	1    9350 4300
	1    0    0    -1  
$EndComp
Wire Wire Line
	9350 4250 9350 4300
$Comp
L SW_Push SW5
U 1 1
P 9000 4700
F 0 "SW5" H 9050 4800 50  0000 L CNN
F 1 "SW_Push" H 9000 4640 50  0000 C CNN
F 2 "Buttons_Switches_THT:SW_Tactile_Straight_KSA0Axx1LFTR" H 9000 4900 50  0001 C CNN
F 3 "" H 9000 4900 50  0001 C CNN
	1    9000 4700
	1    0    0    -1  
$EndComp
$Comp
L +5V #PWR037
U 1 1
P 8600 4700
F 0 "#PWR037" H 8600 4550 50  0001 C CNN
F 1 "+5V" H 8600 4840 50  0000 C CNN
F 2 "" H 8600 4700 50  0001 C CNN
F 3 "" H 8600 4700 50  0001 C CNN
	1    8600 4700
	1    0    0    -1  
$EndComp
Wire Wire Line
	8600 4700 8800 4700
$Comp
L R R13
U 1 1
P 9350 4850
F 0 "R13" V 9430 4850 50  0000 C CNN
F 1 "10kR" V 9350 4850 50  0000 C CNN
F 2 "Resistors_THT:R_Axial_DIN0309_L9.0mm_D3.2mm_P12.70mm_Horizontal" V 9280 4850 50  0001 C CNN
F 3 "" H 9350 4850 50  0001 C CNN
	1    9350 4850
	1    0    0    -1  
$EndComp
$Comp
L R R16
U 1 1
P 9600 4700
F 0 "R16" V 9680 4700 50  0000 C CNN
F 1 "10kR" V 9600 4700 50  0000 C CNN
F 2 "Resistors_THT:R_Axial_DIN0309_L9.0mm_D3.2mm_P12.70mm_Horizontal" V 9530 4700 50  0001 C CNN
F 3 "" H 9600 4700 50  0001 C CNN
	1    9600 4700
	0    1    1    0   
$EndComp
Wire Wire Line
	9200 4700 9450 4700
Connection ~ 9350 4700
$Comp
L GND #PWR038
U 1 1
P 9350 5050
F 0 "#PWR038" H 9350 4800 50  0001 C CNN
F 1 "GND" H 9350 4900 50  0000 C CNN
F 2 "" H 9350 5050 50  0001 C CNN
F 3 "" H 9350 5050 50  0001 C CNN
	1    9350 5050
	1    0    0    -1  
$EndComp
Wire Wire Line
	9350 5000 9350 5050
$Comp
L SW_Push SW3
U 1 1
P 6850 5500
F 0 "SW3" H 6900 5600 50  0000 L CNN
F 1 "SW_Push" H 6850 5440 50  0000 C CNN
F 2 "Buttons_Switches_THT:SW_Tactile_Straight_KSA0Axx1LFTR" H 6850 5700 50  0001 C CNN
F 3 "" H 6850 5700 50  0001 C CNN
	1    6850 5500
	1    0    0    -1  
$EndComp
$Comp
L +5V #PWR039
U 1 1
P 6450 5500
F 0 "#PWR039" H 6450 5350 50  0001 C CNN
F 1 "+5V" H 6450 5640 50  0000 C CNN
F 2 "" H 6450 5500 50  0001 C CNN
F 3 "" H 6450 5500 50  0001 C CNN
	1    6450 5500
	1    0    0    -1  
$EndComp
Wire Wire Line
	6450 5500 6650 5500
$Comp
L R R6
U 1 1
P 7200 5650
F 0 "R6" V 7280 5650 50  0000 C CNN
F 1 "10kR" V 7200 5650 50  0000 C CNN
F 2 "Resistors_THT:R_Axial_DIN0309_L9.0mm_D3.2mm_P12.70mm_Horizontal" V 7130 5650 50  0001 C CNN
F 3 "" H 7200 5650 50  0001 C CNN
	1    7200 5650
	1    0    0    -1  
$EndComp
$Comp
L R R9
U 1 1
P 7450 5500
F 0 "R9" V 7530 5500 50  0000 C CNN
F 1 "10kR" V 7450 5500 50  0000 C CNN
F 2 "Resistors_THT:R_Axial_DIN0309_L9.0mm_D3.2mm_P12.70mm_Horizontal" V 7380 5500 50  0001 C CNN
F 3 "" H 7450 5500 50  0001 C CNN
	1    7450 5500
	0    1    1    0   
$EndComp
Wire Wire Line
	7050 5500 7300 5500
Connection ~ 7200 5500
$Comp
L GND #PWR040
U 1 1
P 7200 5850
F 0 "#PWR040" H 7200 5600 50  0001 C CNN
F 1 "GND" H 7200 5700 50  0000 C CNN
F 2 "" H 7200 5850 50  0001 C CNN
F 3 "" H 7200 5850 50  0001 C CNN
	1    7200 5850
	1    0    0    -1  
$EndComp
Wire Wire Line
	7200 5800 7200 5850
$Comp
L SW_Push SW6
U 1 1
P 9000 5500
F 0 "SW6" H 9050 5600 50  0000 L CNN
F 1 "SW_Push" H 9000 5440 50  0000 C CNN
F 2 "Buttons_Switches_THT:SW_Tactile_Straight_KSA0Axx1LFTR" H 9000 5700 50  0001 C CNN
F 3 "" H 9000 5700 50  0001 C CNN
	1    9000 5500
	1    0    0    -1  
$EndComp
$Comp
L +5V #PWR041
U 1 1
P 8600 5500
F 0 "#PWR041" H 8600 5350 50  0001 C CNN
F 1 "+5V" H 8600 5640 50  0000 C CNN
F 2 "" H 8600 5500 50  0001 C CNN
F 3 "" H 8600 5500 50  0001 C CNN
	1    8600 5500
	1    0    0    -1  
$EndComp
Wire Wire Line
	8600 5500 8800 5500
$Comp
L R R14
U 1 1
P 9350 5650
F 0 "R14" V 9430 5650 50  0000 C CNN
F 1 "10kR" V 9350 5650 50  0000 C CNN
F 2 "Resistors_THT:R_Axial_DIN0309_L9.0mm_D3.2mm_P12.70mm_Horizontal" V 9280 5650 50  0001 C CNN
F 3 "" H 9350 5650 50  0001 C CNN
	1    9350 5650
	1    0    0    -1  
$EndComp
$Comp
L R R17
U 1 1
P 9600 5500
F 0 "R17" V 9680 5500 50  0000 C CNN
F 1 "10kR" V 9600 5500 50  0000 C CNN
F 2 "Resistors_THT:R_Axial_DIN0309_L9.0mm_D3.2mm_P12.70mm_Horizontal" V 9530 5500 50  0001 C CNN
F 3 "" H 9600 5500 50  0001 C CNN
	1    9600 5500
	0    1    1    0   
$EndComp
Wire Wire Line
	9200 5500 9450 5500
Connection ~ 9350 5500
$Comp
L GND #PWR042
U 1 1
P 9350 5850
F 0 "#PWR042" H 9350 5600 50  0001 C CNN
F 1 "GND" H 9350 5700 50  0000 C CNN
F 2 "" H 9350 5850 50  0001 C CNN
F 3 "" H 9350 5850 50  0001 C CNN
	1    9350 5850
	1    0    0    -1  
$EndComp
Wire Wire Line
	9350 5800 9350 5850
$Comp
L SW_Push SW2
U 1 1
P 6850 4700
F 0 "SW2" H 6900 4800 50  0000 L CNN
F 1 "SW_Push" H 6850 4640 50  0000 C CNN
F 2 "Buttons_Switches_THT:SW_Tactile_Straight_KSA0Axx1LFTR" H 6850 4900 50  0001 C CNN
F 3 "" H 6850 4900 50  0001 C CNN
	1    6850 4700
	1    0    0    -1  
$EndComp
$Comp
L +5V #PWR043
U 1 1
P 6450 4700
F 0 "#PWR043" H 6450 4550 50  0001 C CNN
F 1 "+5V" H 6450 4840 50  0000 C CNN
F 2 "" H 6450 4700 50  0001 C CNN
F 3 "" H 6450 4700 50  0001 C CNN
	1    6450 4700
	1    0    0    -1  
$EndComp
Wire Wire Line
	6450 4700 6650 4700
$Comp
L R R5
U 1 1
P 7200 4850
F 0 "R5" V 7280 4850 50  0000 C CNN
F 1 "10kR" V 7200 4850 50  0000 C CNN
F 2 "Resistors_THT:R_Axial_DIN0309_L9.0mm_D3.2mm_P12.70mm_Horizontal" V 7130 4850 50  0001 C CNN
F 3 "" H 7200 4850 50  0001 C CNN
	1    7200 4850
	1    0    0    -1  
$EndComp
$Comp
L R R8
U 1 1
P 7450 4700
F 0 "R8" V 7530 4700 50  0000 C CNN
F 1 "10kR" V 7450 4700 50  0000 C CNN
F 2 "Resistors_THT:R_Axial_DIN0309_L9.0mm_D3.2mm_P12.70mm_Horizontal" V 7380 4700 50  0001 C CNN
F 3 "" H 7450 4700 50  0001 C CNN
	1    7450 4700
	0    1    1    0   
$EndComp
Wire Wire Line
	7050 4700 7300 4700
Connection ~ 7200 4700
$Comp
L GND #PWR044
U 1 1
P 7200 5050
F 0 "#PWR044" H 7200 4800 50  0001 C CNN
F 1 "GND" H 7200 4900 50  0000 C CNN
F 2 "" H 7200 5050 50  0001 C CNN
F 3 "" H 7200 5050 50  0001 C CNN
	1    7200 5050
	1    0    0    -1  
$EndComp
Wire Wire Line
	7200 5000 7200 5050
Wire Wire Line
	7600 3950 7700 3950
Wire Wire Line
	7600 4700 7700 4700
Wire Wire Line
	7600 5500 7700 5500
Wire Wire Line
	9750 3950 9900 3950
Wire Wire Line
	9750 4700 9850 4700
Wire Wire Line
	9750 5500 9850 5500
Text Notes 9250 2800 2    60   ~ 0
User Interface Section (Buttons and LEDs)
Wire Notes Line
	6250 2650 6250 6150
Wire Notes Line
	6250 6150 10900 6150
Wire Notes Line
	10900 6150 10900 2600
Wire Notes Line
	10900 2600 6250 2600
Wire Notes Line
	6250 2600 6250 2700
Text GLabel 3600 2700 2    60   Input ~ 0
V0
$Comp
L +5V #PWR045
U 1 1
P 3100 2900
F 0 "#PWR045" H 3100 2750 50  0001 C CNN
F 1 "+5V" H 3100 3040 50  0000 C CNN
F 2 "" H 3100 2900 50  0001 C CNN
F 3 "" H 3100 2900 50  0001 C CNN
	1    3100 2900
	1    0    0    -1  
$EndComp
$Comp
L GND #PWR046
U 1 1
P 3950 3000
F 0 "#PWR046" H 3950 2750 50  0001 C CNN
F 1 "GND" H 3950 2850 50  0000 C CNN
F 2 "" H 3950 3000 50  0001 C CNN
F 3 "" H 3950 3000 50  0001 C CNN
	1    3950 3000
	1    0    0    -1  
$EndComp
$Comp
L R R3
U 1 1
P 3750 2950
F 0 "R3" V 3830 2950 50  0000 C CNN
F 1 "R" V 3750 2950 50  0000 C CNN
F 2 "Resistors_THT:R_Axial_DIN0309_L9.0mm_D3.2mm_P12.70mm_Horizontal" V 3680 2950 50  0001 C CNN
F 3 "" H 3750 2950 50  0001 C CNN
	1    3750 2950
	0    -1   -1   0   
$EndComp
$Comp
L R R2
U 1 1
P 3350 3050
F 0 "R2" V 3430 3050 50  0000 C CNN
F 1 "R" V 3350 3050 50  0000 C CNN
F 2 "Resistors_THT:R_Axial_DIN0309_L9.0mm_D3.2mm_P12.70mm_Horizontal" V 3280 3050 50  0001 C CNN
F 3 "" H 3350 3050 50  0001 C CNN
	1    3350 3050
	0    -1   -1   0   
$EndComp
$Comp
L R R1
U 1 1
P 3350 2850
F 0 "R1" V 3430 2850 50  0000 C CNN
F 1 "R" V 3350 2850 50  0000 C CNN
F 2 "Resistors_THT:R_Axial_DIN0309_L9.0mm_D3.2mm_P12.70mm_Horizontal" V 3280 2850 50  0001 C CNN
F 3 "" H 3350 2850 50  0001 C CNN
	1    3350 2850
	0    -1   -1   0   
$EndComp
Wire Wire Line
	3200 2850 3200 3050
Wire Wire Line
	3100 2950 3200 2950
Connection ~ 3200 2950
Wire Wire Line
	3500 2850 3500 3050
Wire Wire Line
	3500 2950 3600 2950
Connection ~ 3500 2950
Wire Wire Line
	3550 2950 3550 2700
Connection ~ 3550 2950
Wire Wire Line
	3900 2950 3950 2950
Wire Wire Line
	3550 2700 3600 2700
Wire Wire Line
	3950 2950 3950 3000
Wire Wire Line
	3100 2900 3100 2950
Text Notes 4150 2600 2    60   ~ 0
LCD Contrast Voltage Divider
Wire Notes Line
	2700 2450 2700 3250
Wire Notes Line
	2700 3250 4300 3250
Wire Notes Line
	4300 3250 4300 2450
Wire Notes Line
	4300 2450 2700 2450
Wire Notes Line
	1150 3300 2550 3300
Wire Notes Line
	2550 3300 2550 2250
Wire Notes Line
	2550 2250 1150 2250
Wire Notes Line
	1150 2250 1150 3300
Wire Notes Line
	6000 7300 6000 6050
Text Notes 3350 750  0    60   ~ 0
16x2 Alphanumeric Display
Wire Wire Line
	3050 1500 3000 1500
Wire Wire Line
	4700 1500 4650 1500
Wire Notes Line
	5000 600  5000 2300
Wire Notes Line
	5000 600  2700 600 
Wire Notes Line
	700  7050 700  6100
$Comp
L WC1602A DS1
U 1 1
P 3850 1500
F 0 "DS1" H 3620 2250 50  0000 C CNN
F 1 "WC1602A" H 4060 2250 50  0000 C CNN
F 2 "Displays:WC1602A" H 3850 600 50  0001 C CIN
F 3 "" H 4550 1500 50  0001 C CNN
	1    3850 1500
	0    1    1    0   
$EndComp
Wire Wire Line
	4350 1050 4350 1100
Wire Notes Line
	5000 2300 2700 2300
Wire Notes Line
	2700 2300 2700 600 
$Comp
L +5V #PWR047
U 1 1
P 750 1150
F 0 "#PWR047" H 750 1000 50  0001 C CNN
F 1 "+5V" H 750 1290 50  0000 C CNN
F 2 "" H 750 1150 50  0001 C CNN
F 3 "" H 750 1150 50  0001 C CNN
	1    750  1150
	1    0    0    -1  
$EndComp
$Comp
L GND #PWR048
U 1 1
P 750 1450
F 0 "#PWR048" H 750 1200 50  0001 C CNN
F 1 "GND" H 750 1300 50  0000 C CNN
F 2 "" H 750 1450 50  0001 C CNN
F 3 "" H 750 1450 50  0001 C CNN
	1    750  1450
	1    0    0    -1  
$EndComp
$Comp
L Conn_01x02 J3
U 1 1
P 1050 1250
F 0 "J3" H 1050 1350 50  0000 C CNN
F 1 "5V Header" H 1050 1050 50  0000 C CNN
F 2 "Pin_Headers:Pin_Header_Straight_1x02_Pitch2.54mm" H 1050 1250 50  0001 C CNN
F 3 "" H 1050 1250 50  0001 C CNN
	1    1050 1250
	1    0    0    -1  
$EndComp
Wire Wire Line
	750  1150 750  1250
Wire Wire Line
	750  1250 850  1250
Wire Wire Line
	750  1450 750  1350
Wire Wire Line
	750  1350 850  1350
$EndSCHEMATC
